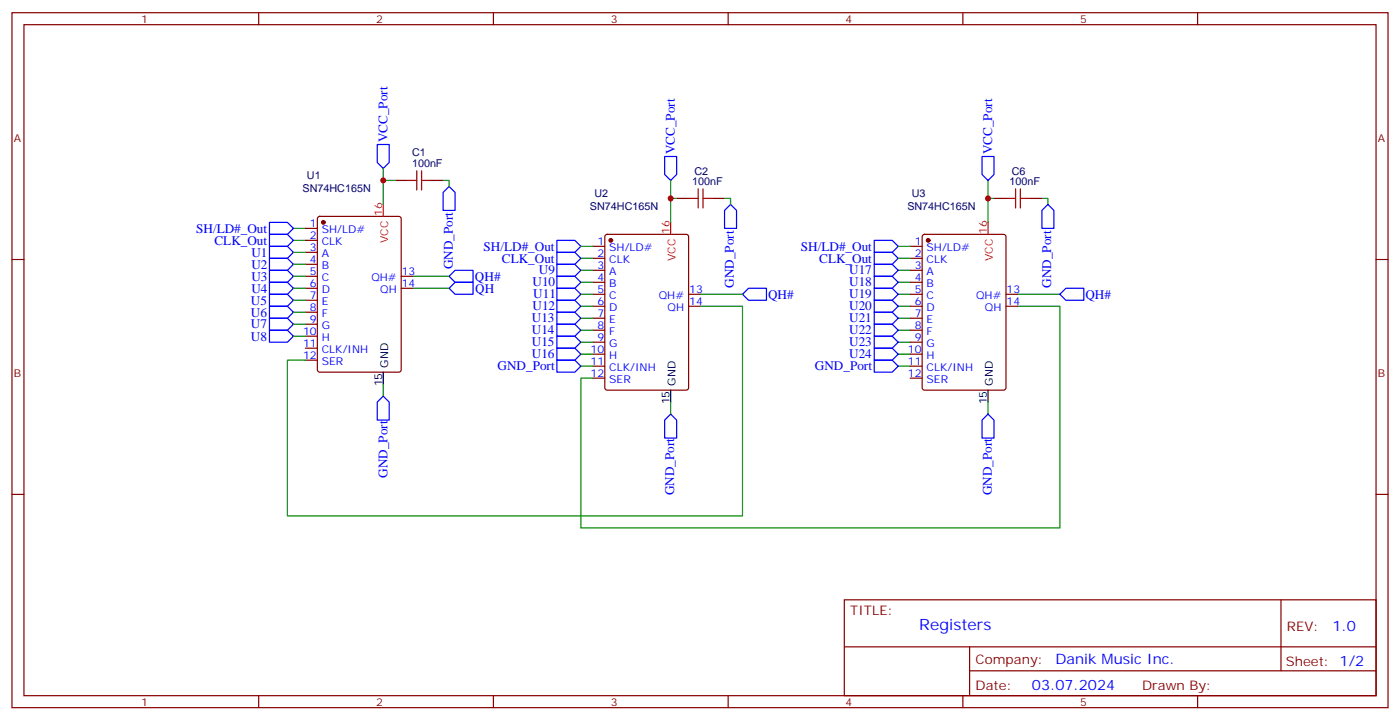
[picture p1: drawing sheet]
<svg xmlns="http://www.w3.org/2000/svg" width="412mm" height="212mm" viewBox="0 0 412 212" stroke-linecap="round" stroke-linejoin="round" font-family="sans-serif">
<g fill="none" stroke="#870000" stroke-width=".35">
<path d="M3.5 3.7h405.4v204.7h-405.4zM7.1 7.3h398.2v197.5h-398.2zM76.2 3.7v3.6M145.3 3.7v3.6M214.5 3.7v3.6M283.6 3.7v3.6M352.8 3.7v3.6M116.4 53.1h3.5M127 53.1h3.5M199.3 58.4h3.5M209.9 58.4h3.5M292.8 58.4h3.5"/>
<path d="M303.4 58.4h3.5M3.5 76.4h3.6M90 67.2h3.5M90 70.8h3.5M90 74.3h3.5M90 77.8h3.5M93.7 63.9l.5-.2h23.3l.6 .4 .1 44.8-.5 .6-23.5 .1-.7-.5v-44.7zM174.6 72.5h3.6M174.6 76.1h3.6M174.6 79.6h3.6M178.4 69.2l.5-.2h23.2l.7 .4v44.8l-.4 .6-23.5 .1-.7-.5v-44.7zM268.1 72.5h3.5"/>
<path d="M268.1 76.1h3.5M268.1 79.6h3.5M271.9 69.2l.4-.2h23.3l.7 .4v44.8l-.4 .6-23.6 .1-.6-.5-.1-44.7zM405.3 76.4h3.6M90 88.4h3.5M90 91.9h3.5M90 95.5h3.5M90 99h3.5M90 81.4h3.5M90 84.9h3.5M118.2 81.4h3.5M118.2 84.9h3.5"/>
<path d="M174.6 93.7h3.6M174.6 97.2h3.6M174.6 86.6h3.6M174.6 90.2h3.6M174.6 83.1h3.6M202.8 86.6h3.6M202.8 90.2h3.6M268.1 93.7h3.5M268.1 97.2h3.5M268.1 86.6h3.5M268.1 90.2h3.5M268.1 83.1h3.5"/>
<path d="M296.3 86.6h3.6M296.3 90.2h3.6M90 106h3.5M90 102.5h3.5M174.6 100.8h3.6M174.6 104.3h3.6M174.6 111.3h3.6M174.6 107.8h3.6M268.1 100.8h3.5M268.1 104.3h3.5M268.1 111.3h3.5M268.1 107.8h3.5"/>
<path d="M3.5 145.6h3.6M405.3 145.6h3.6M248.7 176.6h156.6v28.2h-156.6zM377.3 176.6v20.9M248.7 190.4h156.5M285.6 197.5h119.6M285.6 190.4v14.2M76.2 204.8v3.6M145.3 204.8v3.6M214.5 204.8v3.6M283.6 204.8v3.6M352.8 204.8v3.6"/>
</g>
<g fill="none" stroke="#00f" stroke-width=".35">
<path d="M111.1 42.5h3.6v5.3l-1.8 1.8-1.8-1.8zM132.3 54.9l1.8 1.8v5.2h-3.6v-5.2zM195.8 46.1h3.5v5.3l-1.7 1.7-1.8-1.7zM289.3 46.1h3.5v5.3l-1.8 1.7-1.7-1.7zM79.4 72.5h5.3l1.7 1.8-1.7 1.8h-5.3zM79.4 76.1h5.3l1.7 1.7-1.7 1.8h-5.3zM79.4 79.6h5.3l1.7 1.8-1.7 1.7h-5.3zM79.4 69h5.3l1.7 1.8-1.7 1.7h-5.3zM79.4 65.5h5.3l1.7 1.7-1.7 1.8h-5.3zM164 77.8h5.3l1.8 1.8-1.8 1.8h-5.3zM164 74.3h5.3l1.8 1.8-1.8 1.7h-5.3zM164 70.8h5.3l1.8 1.7-1.8 1.8h-5.3z"/>
<path d="M215.2 60.2l1.8 1.7v5.3h-3.6v-5.3zM257.5 74.3h5.3l1.8 1.8-1.8 1.7h-5.3zM257.5 77.8h5.3l1.8 1.8-1.8 1.8h-5.3zM257.5 70.8h5.3l1.8 1.7-1.8 1.8h-5.3zM308.7 60.2l1.7 1.7v5.3h-3.5v-5.3zM79.4 83.1h5.3l1.7 1.8-1.7 1.7h-5.3zM79.4 86.6h5.3l1.7 1.8-1.7 1.8h-5.3zM79.4 90.2h5.3l1.7 1.7-1.7 1.8h-5.3zM79.4 93.7h5.3l1.7 1.8-1.7 1.7h-5.3zM79.4 97.2h5.3l1.7 1.8-1.7 1.8h-5.3zM132.3 84.9l1.8-1.8h5.2v3.5h-5.2zM132.3 81.4l1.8-1.8h5.2v3.5h-5.2z"/>
<path d="M164 99h5.3l1.8 1.8-1.8 1.7h-5.3zM164 95.5h5.3l1.8 1.7-1.8 1.8h-5.3zM164 91.9h5.3l1.8 1.8-1.8 1.8h-5.3zM164 88.4h5.3l1.8 1.8-1.8 1.7h-5.3zM164 84.9h5.3l1.8 1.7-1.8 1.8h-5.3zM164 81.4h5.3l1.8 1.7-1.8 1.8h-5.3zM218.7 86.6l1.8-1.7h5.3v3.5h-5.3zM257.5 81.4h5.3l1.8 1.7-1.8 1.8h-5.3zM257.5 84.9h5.3l1.8 1.7-1.8 1.8h-5.3zM257.5 88.4h5.3l1.8 1.8-1.8 1.7h-5.3zM257.5 91.9h5.3l1.8 1.8-1.8 1.8h-5.3zM257.5 95.5h5.3l1.8 1.7-1.8 1.8h-5.3z"/>
<path d="M257.5 99h5.3l1.8 1.8-1.8 1.7h-5.3zM314 84.9h5.3v3.5h-5.3l-1.8-1.8zM112.9 116.6l1.8 1.8v5.3h-3.6v-5.3zM164 102.5h5.3l1.8 1.8-1.8 1.7h-5.3zM164 106h5.3l1.8 1.8-1.8 1.8h-5.3zM257.5 106h5.3l1.8 1.8-1.8 1.8h-5.3zM257.5 102.5h5.3l1.8 1.8-1.8 1.7h-5.3zM197.6 121.9l1.7 1.8v5.3h-3.5v-5.3zM291 121.9l1.8 1.8v5.3h-3.5v-5.3z"/>
</g>
<g fill="none" stroke="#008700" stroke-width=".35">
<path d="M112.9 49.6v10.6M112.9 53.1h3.5M130.5 53.1h1.8v1.8M197.6 53.1v12.4M197.6 58.4h1.7M213.4 58.4h1.8v1.8M291 58.4h1.8M291 53.1v12.4M306.9 58.4h1.8v1.8M86.4 67.2h3.6M86.4 70.8h3.6M86.4 74.3h3.6"/>
<path d="M86.4 77.8h3.6M171.1 76.1h3.5M171.1 79.6h3.5M171.1 72.5h3.5M264.6 79.6h3.5M264.6 72.5h3.5M264.6 76.1h3.5M86.4 81.4h3.6M86.4 84.9h3.6M86.4 88.4h3.6M86.4 91.9h3.6M86.4 95.5h3.6"/>
<path d="M86.4 99h3.6M121.7 81.4h10.6M121.7 84.9h10.6M171.1 83.1h3.5M171.1 86.6h3.5M171.1 90.2h3.5M171.1 93.7h3.5M171.1 97.2h3.5M206.4 90.2h12.3v61.7h-134v-45.9h5.3M206.4 86.6h12.3M264.6 83.1h3.5M264.6 86.6h3.5"/>
<path d="M264.6 90.2h3.5M264.6 93.7h3.5M264.6 97.2h3.5M299.9 90.2h12.3v65.2h-141.1v-44.1h3.5M299.9 86.6h12.3M112.9 113.1v3.5M171.1 100.8h3.5M171.1 104.3h3.5M171.1 107.8h3.5M197.6 118.4v3.5M264.6 100.8h3.5M264.6 104.3h3.5"/>
<path d="M264.6 107.8h3.5M291 118.4v3.5"/>
</g>
<path d="M119.9 53.1h2.9M122.8 50.3v5.7M124.2 53.1h2.8M124.2 50.3v5.7M202.8 58.4h2.9M205.7 55.6v5.6M207.1 58.4h2.8M207.1 55.6v5.6M296.3 58.4h2.9M299.2 55.6v5.6M300.6 58.4h2.8M300.6 55.6v5.6" fill="none" stroke="#a10000" stroke-width=".35"/>
<g fill="#870000" stroke="#870000" stroke-width=".35">
<circle cx="95.2" cy="65.5" r=".53"/>
<circle cx="179.9" cy="70.8" r=".53"/>
<circle cx="273.4" cy="70.8" r=".53"/>
</g>
<path d="M112.9 109.6v3.5M197.6 114.9v3.5M291 114.9v3.5" fill="none" stroke="#000" stroke-width=".35"/>
<path d="M112.9 60.2v3.5M197.6 65.5v3.5M291 65.5v3.5" fill="none" stroke="#f00" stroke-width=".35"/>
<g fill="#c00">
<circle cx="112.9" cy="53.1" r=".88"/>
<circle cx="197.6" cy="58.4" r=".88"/>
<circle cx="291" cy="58.4" r=".88"/>
</g>
<text font-size="4.6" fill="#00f" x="270.8" y="185.6">Registers</text>
<g font-size="4.2" fill="#00f">
<text x="392.5" y="185.9">1.0</text>
<text x="310.9" y="195.4">Danik Music Inc.</text>
<text x="304" y="203.2">03.07.2024</text>
</g>
<g font-size="3.9" fill="#00f">
<text x="114.1" y="41.9" transform="rotate(-90 114.1 41.9)">VCC_Port</text>
<text x="198.8" y="45.4" transform="rotate(-90 198.8 45.4)">VCC_Port</text>
<text x="292.3" y="45.4" transform="rotate(-90 292.3 45.4)">VCC_Port</text>
<text x="57.8" y="68.5">SH/LD#_Out</text>
<text x="63.2" y="72">CLK_Out</text>
<text x="74.1" y="75.6">U1</text>
<text x="142.5" y="73.8">SH/LD#_Out</text>
<text x="147.9" y="77.3">CLK_Out</text>
<text x="235.9" y="73.8">SH/LD#_Out</text>
<text x="241.3" y="77.3">CLK_Out</text>
<text x="74.1" y="79.1">U2</text>
<text x="74.1" y="82.6">U3</text>
<text x="133.4" y="79.3" transform="rotate(-90 133.4 79.3)">GND_Port</text>
<text x="139.9" y="82.7">QH#</text>
<text x="158.7" y="80.7">U9</text>
<text x="250.1" y="80.8">U17</text>
<text x="73.9" y="89.7">U5</text>
<text x="74.1" y="86.1">U4</text>
<text x="140" y="86.2">QH</text>
<text x="156.9" y="84.3">U10</text>
<text x="157.1" y="87.8">U11</text>
<text x="216.2" y="84.8" transform="rotate(-90 216.2 84.8)">GND_Port</text>
<text x="226.2" y="87.9">QH#</text>
<text x="250.1" y="84.3">U18</text>
<text x="250.1" y="87.8">U19</text>
<text x="309.7" y="84.8" transform="rotate(-90 309.7 84.8)">GND_Port</text>
<text x="319.7" y="87.9">QH#</text>
<text x="73.9" y="93.2">U6</text>
<text x="156.7" y="94.9">U13</text>
<text x="156.9" y="91.3">U12</text>
<text x="250.1" y="91.3">U20</text>
<text x="250.1" y="94.9">U21</text>
<text x="73.9" y="96.7">U7</text>
<text x="73.9" y="100.3">U8</text>
<text x="156.7" y="102">U15</text>
<text x="156.7" y="98.4">U14</text>
<text x="250.1" y="98.4">U22</text>
<text x="250.1" y="101.9">U23</text>
<text x="156.7" y="105.5">U16</text>
<text x="250.1" y="105.4">U24</text>
<text x="146.6" y="109">GND_Port</text>
<text x="240.1" y="109">GND_Port</text>
<text x="114.1" y="140.7" transform="rotate(-90 114.1 140.7)">GND_Port</text>
<text x="198.6" y="145.9" transform="rotate(-90 198.6 145.9)">GND_Port</text>
<text x="292.1" y="145.9" transform="rotate(-90 292.1 145.9)">GND_Port</text>
</g>
<g font-size="3.9" fill="#800">
<text x="250.5" y="181.2">TITLE:</text>
<text x="379.1" y="185.9">REV:</text>
<text x="287.4" y="195.4">Company:</text>
<text x="378.7" y="196">Sheet: 1/2</text>
<text x="287.4" y="203.1">Date:</text>
<text x="336.4" y="203.1">Drawn By:</text>
</g>
<g font-size="3.2" fill="#800">
<text x="41.6" y="6.7">1</text>
<text x="110.8" y="6.7">2</text>
<text x="179.9" y="6.7">3</text>
<text x="249.1" y="6.7">4</text>
<text x="318.2" y="6.7">5</text>
<text x="4.1" y="41.8">A</text>
<text x="405.9" y="41.8">A</text>
<text x="4.1" y="111">B</text>
<text x="405.9" y="111">B</text>
<text x="41.6" y="207.8">1</text>
<text x="110.8" y="207.8">2</text>
<text x="179.9" y="207.8">3</text>
<text x="249.1" y="207.8">4</text>
<text x="318.2" y="207.8">5</text>
</g>
<g font-size="3.2" fill="#000080">
<text x="121.4" y="46.1">C1</text>
<text x="90.4" y="52.7">U1</text>
<text x="121.4" y="49.2">100nF</text>
<text x="204.5" y="51.4">C2</text>
<text x="298" y="51.4">C6</text>
<text x="89.1" y="56.5">SN74HC165N</text>
<text x="175.1" y="58">U2</text>
<text x="203.9" y="54.5">100nF</text>
<text x="268.6" y="58">U3</text>
<text x="297.4" y="54.5">100nF</text>
<text x="173.8" y="61.8">SN74HC165N</text>
<text x="267.3" y="61.8">SN74HC165N</text>
</g>
<g font-size="3.2" fill="#f00">
<text x="112.5" y="63.5" transform="rotate(-90 112.5 63.5)">16</text>
<text x="114.3" y="71.6" transform="rotate(-90 114.3 71.6)">VCC</text>
<text x="197.2" y="68.8" transform="rotate(-90 197.2 68.8)">16</text>
<text x="290.7" y="68.8" transform="rotate(-90 290.7 68.8)">16</text>
<text x="199" y="76.9" transform="rotate(-90 199 76.9)">VCC</text>
<text x="292.5" y="76.9" transform="rotate(-90 292.5 76.9)">VCC</text>
</g>
<g font-size="3.2" fill="#00f">
<text x="91.3" y="66.9">1</text>
<text x="91.3" y="70.4">2</text>
<text x="94.8" y="68.7">SH/LD#</text>
<text x="91.3" y="73.9">3</text>
<text x="91.3" y="77.5">4</text>
<text x="94.8" y="72.2">CLK</text>
<text x="94.8" y="75.7">A</text>
<text x="176" y="72.2">1</text>
<text x="176" y="75.7">2</text>
<text x="179.5" y="73.9">SH/LD#</text>
<text x="179.5" y="77.5">CLK</text>
<text x="269.4" y="72.2">1</text>
<text x="269.4" y="75.7">2</text>
<text x="272.9" y="73.9">SH/LD#</text>
<text x="272.9" y="77.5">CLK</text>
<text x="91.3" y="81">5</text>
<text x="94.8" y="79.2">B</text>
<text x="94.8" y="82.8">C</text>
<text x="109.4" y="82.8">QH#</text>
<text x="118.4" y="81">13</text>
<text x="176" y="79.2">3</text>
<text x="176" y="82.8">4</text>
<text x="179.5" y="81">A</text>
<text x="269.4" y="79.2">3</text>
<text x="269.4" y="82.8">4</text>
<text x="272.9" y="81">A</text>
<text x="91.3" y="88.1">7</text>
<text x="91.3" y="84.5">6</text>
<text x="94.8" y="89.8">E</text>
<text x="94.8" y="86.3">D</text>
<text x="112" y="86.3">QH</text>
<text x="118.4" y="84.5">14</text>
<text x="176" y="86.3">5</text>
<text x="176" y="89.8">6</text>
<text x="179.5" y="84.5">B</text>
<text x="179.5" y="88.1">C</text>
<text x="194.1" y="88.1">QH#</text>
<text x="203" y="86.3">13</text>
<text x="203" y="89.8">14</text>
<text x="269.4" y="86.3">5</text>
<text x="269.4" y="89.8">6</text>
<text x="272.9" y="84.5">B</text>
<text x="272.9" y="88.1">C</text>
<text x="287.5" y="88.1">QH#</text>
<text x="296.5" y="86.3">13</text>
<text x="296.5" y="89.8">14</text>
<text x="91.3" y="91.6">8</text>
<text x="91.3" y="95.1">9</text>
<text x="94.8" y="93.3">F</text>
<text x="176" y="93.3">7</text>
<text x="179.5" y="95.1">E</text>
<text x="179.5" y="91.6">D</text>
<text x="196.7" y="91.6">QH</text>
<text x="269.4" y="93.3">7</text>
<text x="272.9" y="95.1">E</text>
<text x="272.9" y="91.6">D</text>
<text x="290.1" y="91.6">QH</text>
<text x="89.3" y="98.6">10</text>
<text x="94.8" y="96.9">G</text>
<text x="94.8" y="100.4">H</text>
<text x="176" y="96.9">8</text>
<text x="176" y="100.4">9</text>
<text x="179.5" y="98.6">F</text>
<text x="269.4" y="96.9">8</text>
<text x="269.4" y="100.4">9</text>
<text x="272.9" y="98.6">F</text>
<text x="89.3" y="105.7">12</text>
<text x="89.3" y="102.2">11</text>
<text x="94.8" y="107.5">SER</text>
<text x="94.8" y="103.9">CLK/INH</text>
<text x="173.9" y="103.9">10</text>
<text x="173.9" y="107.5">11</text>
<text x="179.5" y="102.2">G</text>
<text x="179.5" y="105.7">H</text>
<text x="267.4" y="103.9">10</text>
<text x="267.4" y="107.5">11</text>
<text x="272.9" y="102.2">G</text>
<text x="272.9" y="105.7">H</text>
<text x="173.9" y="111">12</text>
<text x="179.5" y="112.7">SER</text>
<text x="179.5" y="109.2">CLK/INH</text>
<text x="267.4" y="111">12</text>
<text x="272.9" y="112.7">SER</text>
<text x="272.9" y="109.2">CLK/INH</text>
</g>
<g font-size="3.2">
<text x="112.5" y="113.8" transform="rotate(-90 112.5 113.8)">15</text>
<text x="114.3" y="108.3" transform="rotate(-90 114.3 108.3)">GND</text>
<text x="199" y="113.6" transform="rotate(-90 199 113.6)">GND</text>
<text x="292.5" y="113.6" transform="rotate(-90 292.5 113.6)">GND</text>
<text x="197.2" y="119.1" transform="rotate(-90 197.2 119.1)">15</text>
<text x="290.7" y="119.1" transform="rotate(-90 290.7 119.1)">15</text>
</g>
</svg>
